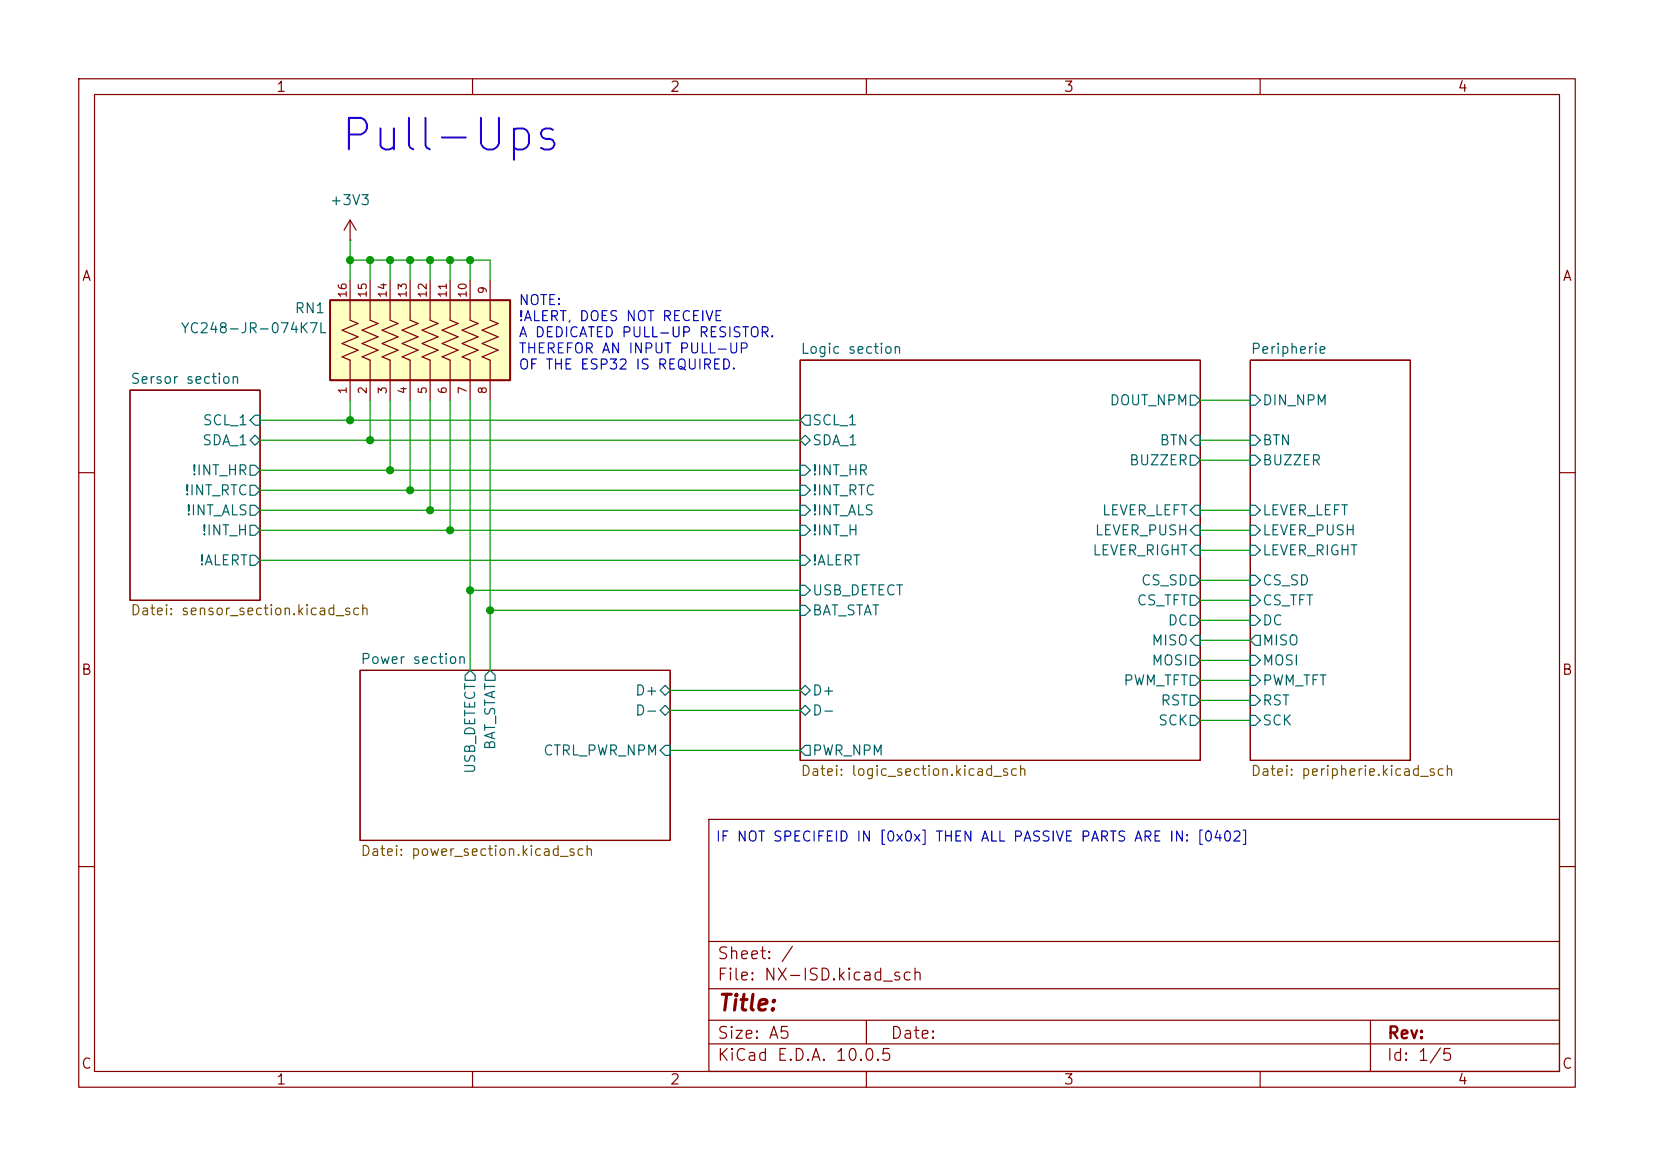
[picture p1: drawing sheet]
<svg xmlns="http://www.w3.org/2000/svg" width="210mm" height="148mm" viewBox="0 0 210 148" stroke-linecap="round" stroke-linejoin="round" font-family="sans-serif">
<g fill="none" stroke="#840000" stroke-width=".15">
<path d="M10 10h190v128h-190zM12 12h186v124h-186zM60 10v2M110 10v2M160 10v2M16.5 49.5h16.5v26.7h-16.5zM101.6 45.7h50.8v50.8h-50.8zM158.7 45.7h20.4v50.8h-20.4zM10 60h2M198 60h2M45.7 85.1h39.4v21.6h-39.4zM10 110h2"/>
<path d="M90 104h108v32h-108zM90 119.5h108M198 110h2M60 136v2M90 132.5h108M90 129.5h108M90 125.5h108M110 136v2M110 129.5v3M160 136v2M174 129.5v6.5"/>
</g>
<g fill="none" stroke="#006464" stroke-width=".15">
<path d="M31.7 59.1h.7l.6 .6-.6 .6h-.7zM31.7 53.3l.7-.6h.6v1.3h-.6zM32.4 55.2l.6 .7-.6 .6-.7-.6zM101.6 59.1h.6l.7 .6-.7 .6h-.6zM101.6 53.3l.6-.6h.7v1.3h-.7zM101.6 55.9l.6-.7 .7 .7-.7 .6zM151.1 57.8h.7l.6 .6-.6 .7h-.7zM151.1 50.2h.7l.6 .6-.6 .6h-.7zM151.8 55.2h.6v1.3h-.6l-.7-.6zM158.7 55.2h.7l.6 .7-.6 .6h-.7zM158.7 57.8h.7l.6 .6-.6 .7h-.7zM158.7 50.2h.7l.6 .6-.6 .6h-.7z"/>
<path d="M31.7 61.6h.7l.6 .6-.6 .7h-.7zM31.7 70.5h.7l.6 .6-.6 .7h-.7zM31.7 64.1h.7l.6 .7-.6 .6h-.7zM31.7 66.7h.7l.6 .6-.6 .6h-.7zM101.6 70.5h.6l.7 .6-.7 .7h-.6zM101.6 61.6h.6l.7 .6-.7 .7h-.6zM101.6 76.8h.6l.7 .7-.7 .6h-.6zM101.6 74.3h.6l.7 .6-.7 .7h-.6zM101.6 64.1h.6l.7 .7-.7 .6h-.6zM101.6 66.7h.6l.7 .6-.7 .6h-.6zM151.1 73h.7l.6 .7-.6 .6h-.7zM151.1 75.6h.7l.6 .6-.6 .6h-.7z"/>
<path d="M151.1 78.1h.7l.6 .6-.6 .7h-.7zM151.8 64.1h.6v1.3h-.6l-.7-.6zM151.8 66.7h.6v1.2h-.6l-.7-.6zM151.8 69.2h.6v1.3h-.6l-.7-.6zM158.7 64.1h.7l.6 .7-.6 .6h-.7zM158.7 66.7h.7l.6 .6-.6 .6h-.7zM158.7 69.2h.7l.6 .7-.6 .6h-.7zM158.7 73h.7l.6 .7-.6 .6h-.7zM158.7 75.6h.7l.6 .6-.6 .6h-.7zM158.7 78.1h.7l.6 .6-.6 .7h-.7zM59.7 85.1l.6 .6v.7h-1.2v-.7zM62.2 85.1l.7 .6v.7h-1.3v-.7z"/>
<path d="M83.8 87.6l.7-.6 .6 .6-.6 .7zM83.8 90.2l.7-.7 .6 .7-.6 .6zM84.5 94.6h.6v1.3h-.6l-.7-.6zM101.6 87.6l.6-.6 .7 .6-.7 .7zM101.6 90.2l.6-.7 .7 .7-.7 .6zM101.6 95.3l.6-.7h.7v1.3h-.7zM151.1 83.2h.7l.6 .6-.6 .7h-.7zM151.1 85.7h.7l.6 .7-.6 .6h-.7zM151.1 88.3h.7l.6 .6-.6 .6h-.7zM151.1 90.8h.7l.6 .6-.6 .7h-.7zM151.8 80.6h.6v1.3h-.6l-.7-.6zM158.7 83.2h.7l.6 .6-.6 .7h-.7z"/>
<path d="M158.7 85.7h.7l.6 .7-.6 .6h-.7zM158.7 88.3h.7l.6 .6-.6 .6h-.7zM158.7 90.8h.7l.6 .6-.6 .7h-.7zM159.4 80.6h.6v1.3h-.6l-.7-.6z"/>
</g>
<path d="M41.9 38.1h22.9v10.2h-22.9z" fill="#ffffc2"/>
<path d="M44.4 30.5h.1M44.4 27.9v2.6M44.4 35.6v5l1.1 .5-2.1 .8 2.1 .9-2.1 .8 2.1 .9-2.1 .8 1 .4v5.1M44.4 27.9l-.7 1.3M44.4 27.9l.8 1.3M47 35.6v5l1 .5-2 .8 2 .9-2 .8 2 .9-2 .8 1 .4v5.1M49.5 35.6v5l1 .5-2 .8 2 .9-2 .8 2 .9-2 .8 1 .4v5.1M52.1 35.6v5l1 .5-2 .8 2 .9-2 .8 2 .9-2 .8 1 .4v5.1M54.6 35.6v5l1 .5-2 .8 2 .9-2 .8 2 .9-2 .8 1 .4v5.1M57.1 35.6v5l1.1 .5-2.1 .8 2.1 .9-2.1 .8 2.1 .9-2.1 .8 1 .4v5.1M59.7 35.6v5l1 .5-2 .8 2 .9-2 .8 2 .9-2 .8 1 .4v5.1M62.2 35.6v5l1 .5-2 .8 2 .9-2 .8 2 .9-2 .8 1 .4v5.1" fill="none" stroke="#840000" stroke-width=".15"/>
<path d="M41.9 38.1h22.9v10.2h-22.9z" fill="none" stroke="#840000" stroke-width=".25"/>
<g fill="none" stroke="#009600" stroke-width=".15">
<path d="M44.4 33h17.8v2.6M44.4 30.5v5.1M47 33v2.6M49.5 33v2.6M52.1 33v2.6M54.6 33v2.6M57.1 33v2.6M59.7 33v2.6M33 55.9h68.6M33 53.3h68.6M33 59.7h68.6M44.4 50.8v2.5"/>
<path d="M47 50.8v5.1M49.5 50.8v8.9M52.1 50.8v11.4M54.6 50.8v14M57.1 50.8v16.5M59.7 50.8v34.3M62.2 50.8v34.3M152.4 50.8h6.3M152.4 58.4h6.3M152.4 55.9h6.3M33 67.3h68.6M33 64.8h68.6"/>
<path d="M33 71.1h68.6M33 62.2h68.6M59.7 74.9h41.9M62.2 77.5h39.4M152.4 73.7h6.3M152.4 78.7h6.3M152.4 67.3h6.3M152.4 69.9h6.3M152.4 64.8h6.3M152.4 76.2h6.3M85.1 95.3h16.5M85.1 87.6h16.5"/>
<path d="M85.1 90.2h16.5M152.4 91.4h6.3M152.4 86.4h6.3M152.4 81.3h6.3M152.4 88.9h6.3M152.4 83.8h6.3"/>
</g>
<g fill="#009600" stroke="#009600" stroke-width=".13">
<circle cx="54.6" cy="64.8" r=".46"/>
<circle cx="59.7" cy="74.9" r=".46"/>
<circle cx="57.1" cy="67.3" r=".46"/>
<circle cx="59.7" cy="33" r=".46"/>
<circle cx="54.6" cy="33" r=".46"/>
<circle cx="57.1" cy="33" r=".46"/>
<circle cx="62.2" cy="77.5" r=".46"/>
<circle cx="52.1" cy="33" r=".46"/>
<circle cx="47" cy="33" r=".46"/>
<circle cx="44.4" cy="53.3" r=".46"/>
<circle cx="49.5" cy="59.7" r=".46"/>
<circle cx="52.1" cy="62.2" r=".46"/>
<circle cx="47" cy="55.9" r=".46"/>
<circle cx="44.4" cy="33" r=".46"/>
<circle cx="49.5" cy="33" r=".46"/>
</g>
<text font-size="4" fill="#4000ff" x="42.9" y="20.2">Pull-Ups</text>
<text font-size="2" fill="#840000" x="91" y="128.8">Title:</text>
<g font-size="1.5" fill="#840000">
<text x="91" y="124.8">File: NX-ISD.kicad_sch</text>
<text x="91" y="122.1">Sheet: /</text>
<text x="91" y="135">KiCad E.D.A. 10.0.5</text>
<text x="91" y="132.2">Size: A5</text>
<text x="113" y="132.2">Date:</text>
<text x="176" y="135">Id: 1/5</text>
<text x="176.1" y="132.2">Rev:</text>
</g>
<g font-size="1.3" fill="#840000">
<text x="35" y="12">1</text>
<text x="85" y="12">2</text>
<text x="135" y="12">3</text>
<text x="185" y="12">4</text>
<text x="10.3" y="36">A</text>
<text x="198.3" y="36">A</text>
<text x="10.2" y="86">B</text>
<text x="198.2" y="86">B</text>
<text x="10.2" y="136">C</text>
<text x="35" y="138">1</text>
<text x="85" y="138">2</text>
<text x="135" y="138">3</text>
<text x="185" y="138">4</text>
<text x="198.2" y="136">C</text>
</g>
<g font-size="1.3" fill="#006464">
<text x="41.8" y="26.4">+3V3</text>
<text x="37.3" y="40.1">RN1</text>
<text x="22.8" y="42.6">YC248-JR-074K7L</text>
<text x="101.6" y="45.2">Logic section</text>
<text x="158.7" y="45.2">Peripherie</text>
<text x="16.5" y="49">Sersor section</text>
<text x="140.8" y="51.8">DOUT_NPM</text>
<text x="160.2" y="51.8">DIN_NPM</text>
<text x="25.6" y="56.8">SDA_1</text>
<text x="25.6" y="54.3">SCL_1</text>
<text x="103" y="54.3">SCL_1</text>
<text x="103" y="56.8">SDA_1</text>
<text x="143.3" y="59.4">BUZZER</text>
<text x="147.1" y="56.8">BTN</text>
<text x="160.2" y="56.8">BTN</text>
<text x="160.2" y="59.4">BUZZER</text>
<text x="23.3" y="63.2">!INT_RTC</text>
<text x="23.5" y="65.7">!INT_ALS</text>
<text x="24.3" y="60.7">!INT_HR</text>
<text x="103" y="60.7">!INT_HR</text>
<text x="103" y="63.2">!INT_RTC</text>
<text x="103" y="65.7">!INT_ALS</text>
<text x="139.8" y="65.7">LEVER_LEFT</text>
<text x="160.2" y="65.7">LEVER_LEFT</text>
<text x="25.5" y="68.3">!INT_H</text>
<text x="103" y="68.3">!INT_H</text>
<text x="138.6" y="70.8">LEVER_RIGHT</text>
<text x="138.9" y="68.3">LEVER_PUSH</text>
<text x="160.2" y="68.3">LEVER_PUSH</text>
<text x="160.2" y="70.8">LEVER_RIGHT</text>
<text x="25.2" y="72.1">!ALERT</text>
<text x="103" y="72.1">!ALERT</text>
<text x="103" y="75.9">USB_DETECT</text>
<text x="144.2" y="77.2">CS_TFT</text>
<text x="144.8" y="74.6">CS_SD</text>
<text x="160.2" y="74.6">CS_SD</text>
<text x="160.2" y="77.2">CS_TFT</text>
<text x="103" y="78.4">BAT_STAT</text>
<text x="146.1" y="82.2">MISO</text>
<text x="148.2" y="79.7">DC</text>
<text x="160.2" y="79.7">DC</text>
<text x="160.2" y="82.2">MISO</text>
<text x="45.7" y="84.6">Power section</text>
<text x="80.6" y="88.6">D+</text>
<text x="103" y="88.6">D+</text>
<text x="142.5" y="87.3">PWM_TFT</text>
<text x="146.1" y="84.8">MOSI</text>
<text x="147.3" y="89.9">RST</text>
<text x="160.2" y="84.8">MOSI</text>
<text x="160.2" y="87.3">PWM_TFT</text>
<text x="160.2" y="89.9">RST</text>
<text x="63.2" y="95.3" transform="rotate(-90 63.2 95.3)">BAT_STAT</text>
<text x="80.6" y="91.1">D-</text>
<text x="103" y="91.1">D-</text>
<text x="147" y="92.4">SCK</text>
<text x="160.2" y="92.4">SCK</text>
<text x="60.7" y="98.3" transform="rotate(-90 60.7 98.3)">USB_DETECT</text>
<text x="68.9" y="96.2">CTRL_PWR_NPM</text>
<text x="103" y="96.2">PWR_NPM</text>
</g>
<g font-size="1.3" fill="#0000c2">
<text x="65.8" y="39">NOTE:</text>
<text x="65.8" y="41.1">!ALERT, DOES NOT RECEIVE</text>
<text x="65.8" y="43.1">A DEDICATED PULL-UP RESISTOR.</text>
<text x="65.8" y="45.2">THEREFOR AN INPUT PULL-UP</text>
<text x="65.8" y="47.2">OF THE ESP32 IS REQUIRED.</text>
<text x="90.8" y="107.1">IF NOT SPECIFEID IN [0x0x] THEN ALL PASSIVE PARTS ARE IN: [0402]</text>
</g>
<g font-size="1.3" fill="#725600">
<text x="16.5" y="78.4">Datei: sensor_section.kicad_sch</text>
<text x="101.6" y="98.8">Datei: logic_section.kicad_sch</text>
<text x="158.7" y="98.8">Datei: peripherie.kicad_sch</text>
<text x="45.7" y="109">Datei: power_section.kicad_sch</text>
</g>
<g font-size="1" fill="#a90000">
<text x="44.3" y="37.9" transform="rotate(-90 44.3 37.9)">16</text>
<text x="46.8" y="37.9" transform="rotate(-90 46.8 37.9)">15</text>
<text x="49.3" y="37.9" transform="rotate(-90 49.3 37.9)">14</text>
<text x="51.9" y="37.9" transform="rotate(-90 51.9 37.9)">13</text>
<text x="54.4" y="37.9" transform="rotate(-90 54.4 37.9)">12</text>
<text x="57" y="37.9" transform="rotate(-90 57 37.9)">11</text>
<text x="59.5" y="37.9" transform="rotate(-90 59.5 37.9)">10</text>
<text x="62" y="37.4" transform="rotate(-90 62 37.4)">9</text>
<text x="44.3" y="50.1" transform="rotate(-90 44.3 50.1)">1</text>
<text x="46.8" y="50.1" transform="rotate(-90 46.8 50.1)">2</text>
<text x="49.3" y="50.1" transform="rotate(-90 49.3 50.1)">3</text>
<text x="51.9" y="50.1" transform="rotate(-90 51.9 50.1)">4</text>
<text x="54.4" y="50.1" transform="rotate(-90 54.4 50.1)">5</text>
<text x="57" y="50.1" transform="rotate(-90 57 50.1)">6</text>
<text x="59.5" y="50.1" transform="rotate(-90 59.5 50.1)">7</text>
<text x="62" y="50.1" transform="rotate(-90 62 50.1)">8</text>
</g>
</svg>
